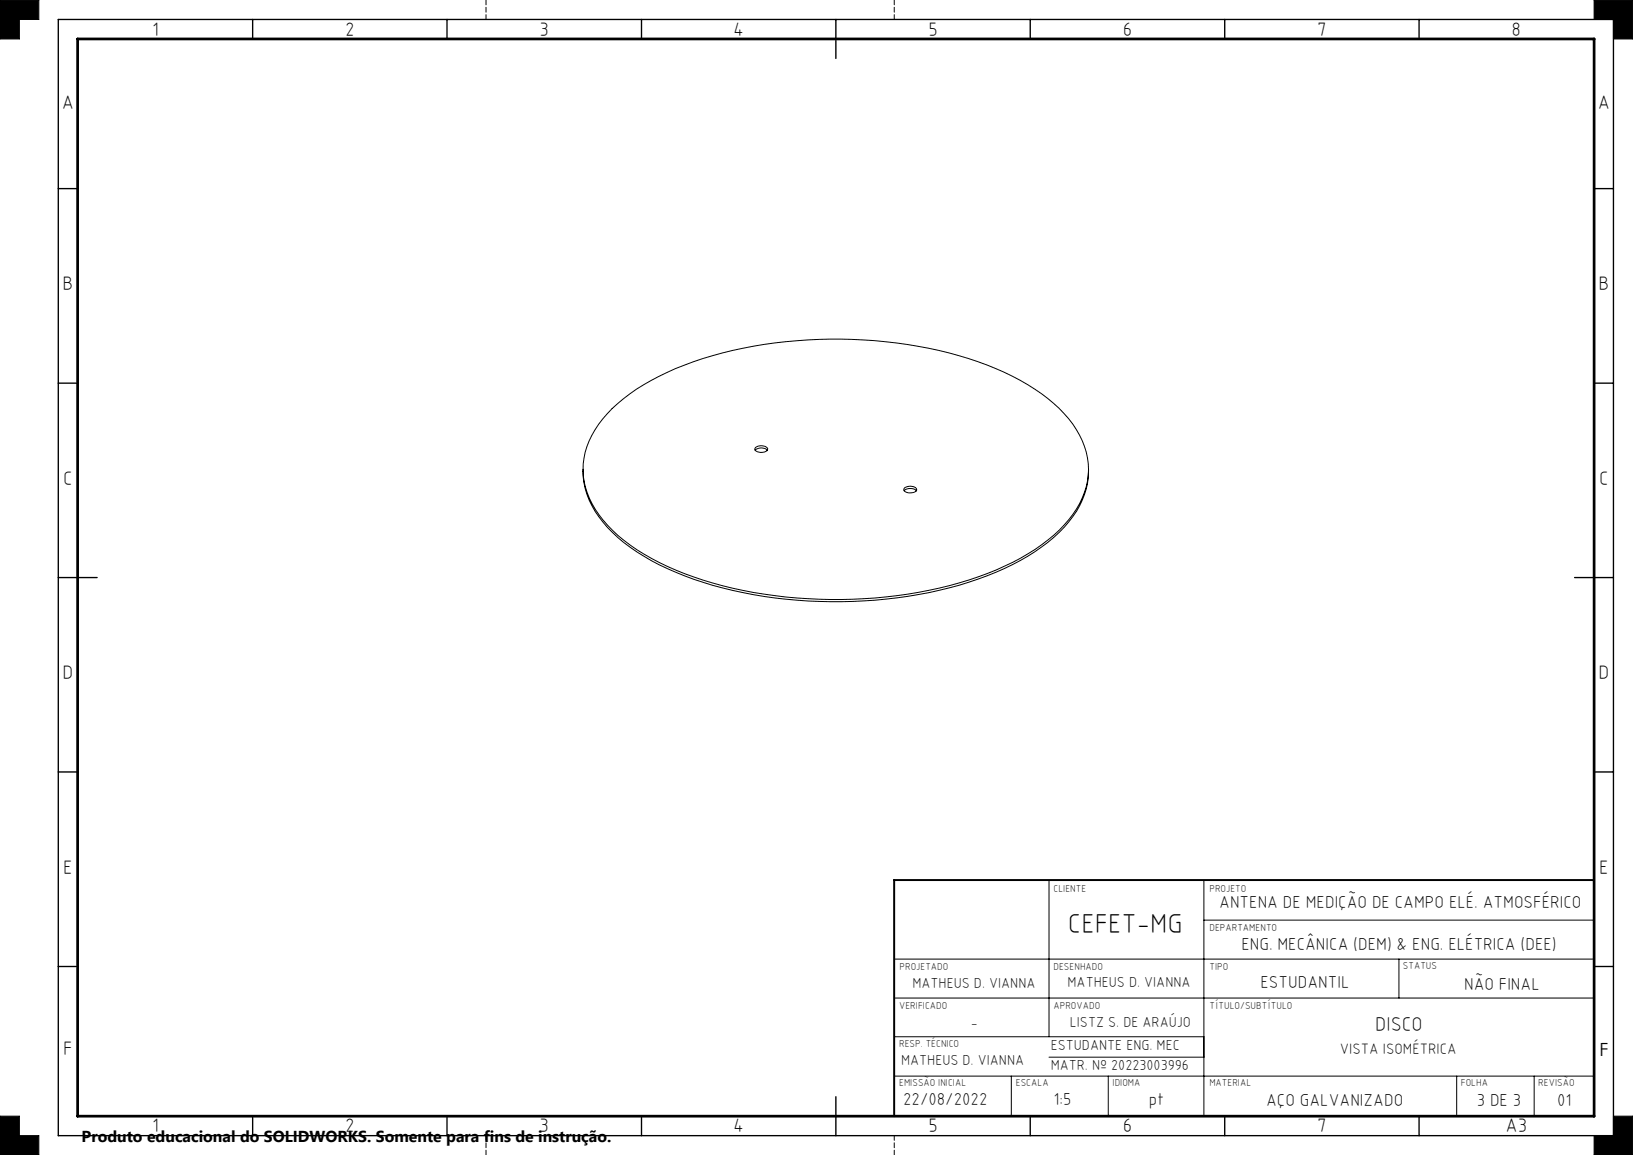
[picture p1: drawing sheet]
<svg xmlns="http://www.w3.org/2000/svg" width="420mm" height="297mm" viewBox="0 0 420 297" stroke-linecap="round" stroke-linejoin="round" font-family="sans-serif">
<g fill="none" stroke="#000" stroke-width=".26">
<path d="M0 0h10v5h-5v5h-5zM410 0h10v10h-5v-5h-5zM157.4 105.1a60.1 60.1 0 0 1 23.3-12.9 118.5 118.5 0 0 1 70.8 .8 54.6 54.6 0 0 1 22.1 13.3 20.1 20.1 0 0 1 5.8 18.8 27.6 27.6 0 0 1-11.5 15 77.8 77.8 0 0 1-31.7 12.2 117.6 117.6 0 0 1-60.1-4.8 49.7 49.7 0 0 1-21-13.8 19.1 19.1 0 0 1-4.1-18.9 25.9 25.9 0 0 1 6.4-9.7zM194.2 115.8a2.35 2.35 0 0 1 3.1 0M194.3 115.1a2.33 2.33 0 0 1 3.1 .3 1.59 1.59 0 0 1-2.2 .9 .81 .81 0 0 1-.8-.3 .81 .81 0 0 1-.1-.9zM150 120.7a20.7 20.7 0 0 0 6.2 14.9 55.5 55.5 0 0 0 22.3 13.4 118.2 118.2 0 0 0 73.1-.1 54.1 54.1 0 0 0 22.1-13.3 21.4 21.4 0 0 0 6.3-14.9M232.6 126.2a2.46 2.46 0 0 1 3.1 0M232.6 125.5a2.29 2.29 0 0 1 3.2 .3 1.39 1.39 0 0 1-1.8 .9l-.9-.1a.67 .67 0 0 1-.6-.4 .67 .67 0 0 1 .1-.7zM269.8 226.3v40.3M309.6 226.3v60.7M309.6 236.6h100.4M230 246.6h180"/>
<path d="M230 256.6h180M359.8 246.6v10M230 276.7h180M230 266.6h79.6M260.1 276.7v10.3M269.8 271.8h39.8M285 276.7v10.3M374.7 276.7v10.3M394.6 276.7v10.3M0 287h5v5h5v5h-10zM415 287h5v10h-10v-5h5z"/>
</g>
<path d="M125 5v-5M230 5v-5M125 292v5M230 292v5" fill="none" stroke="#000" stroke-width=".26" stroke-dasharray="1.3 .6"/>
<g fill="none" stroke="#000" stroke-width=".35">
<path d="M15 5h400v287h-400zM65 5v5M115 5v5M165 5v5M215 5v10M265 5v5M315 5v5M365 5v5M15 48.5h5M410 48.5h5M15 98.5h5M410 98.5h5"/>
<path d="M15 148.5h10M405 148.5h10M15 198.5h5M410 198.5h5M15 248.5h5M410 248.5h5M65 287v5M115 287v5M165 287v5M215 282v10M265 287v5M315 287v5"/>
<path d="M365 287v5"/>
</g>
<path d="M410 226.3h-180v60.7" fill="none" stroke="#000" stroke-width=".5"/>
<path d="M20 10h390v277h-390z" fill="none" stroke="#000" stroke-width=".7"/>
<path d="M0 287v10h10v-5h-5v-5zM415 287h5v10h-10v-5h5zM410 0h10v10h-5v-5h-5zM0 0v10h5v-5h5v-5z" fill-rule="evenodd" fill="#000"/>
<text font-size="7.1" x="274.7" y="239.8">CEFET-MG</text>
<text font-size="5.1" x="353.7" y="265">DISCO</text>
<g font-size="5">
<text x="39.1" y="9.2">1</text>
<text x="88.8" y="9.2">2</text>
<text x="138.8" y="9.2">3</text>
<text x="188.6" y="9.2">4</text>
<text x="238.8" y="9.2">5</text>
<text x="288.8" y="9.2">6</text>
<text x="338.8" y="9.2">7</text>
<text x="388.8" y="9.2">8</text>
<text x="15.9" y="27.9">A</text>
<text x="410.9" y="27.9">A</text>
<text x="16.1" y="74.7">B</text>
<text x="411.1" y="74.7">B</text>
<text x="16.3" y="124.7">C</text>
<text x="411.3" y="124.7">C</text>
<text x="16.1" y="174.7">D</text>
<text x="411.1" y="174.7">D</text>
<text x="16.3" y="224.7">E</text>
<text x="411.3" y="224.7">E</text>
<text x="16.3" y="271.4">F</text>
<text x="39.1" y="291.2">1</text>
<text x="88.8" y="291.2">2</text>
<text x="138.8" y="291.2">3</text>
<text x="188.6" y="291.2">4</text>
<text x="238.8" y="291.2">5</text>
<text x="288.8" y="291.2">6</text>
<text x="338.8" y="291.2">7</text>
<text x="387.2" y="291.2">A3</text>
</g>
<text font-size="4.7" x="411.4" y="271.5">F</text>
<g font-size="4.4">
<text x="313.6" y="233.6">ANTENA DE MEDIÇÃO DE CAMPO ELÉ. ATMOSFÉRICO</text>
<text x="319.3" y="244.2">ENG. MECÂNICA (DEM) &amp; ENG. ELÉTRICA (DEE)</text>
<text x="324.2" y="254">ESTUDANTIL</text>
<text x="376.5" y="254.5">NÃO FINAL</text>
<text x="232.3" y="284.1">22/08/2022</text>
<text x="271" y="284.3">1:5</text>
<text x="295.5" y="284.1">pt</text>
<text x="325.6" y="284.3">AÇO GALVANIZADO</text>
<text x="379.8" y="284.5">3 DE 3</text>
<text x="400.5" y="284.3">01</text>
</g>
<text font-size="4.1" x="21" y="293.7">Produto educacional do SOLIDWORKS. Somente para fins de instrução.</text>
<text font-size="3.9" x="344.6" y="271.1">VISTA ISOMÉTRICA</text>
<g font-size="3.7">
<text x="234.7" y="254.1">MATHEUS D. VIANNA</text>
<text x="274.6" y="253.8">MATHEUS D. VIANNA</text>
<text x="249.7" y="264.3">-</text>
<text x="270.2" y="269.9">ESTUDANTE ENG. MEC</text>
<text x="275.2" y="264.1">LISTZ S. DE ARAÚJO</text>
<text x="231.7" y="273.9">MATHEUS D. VIANNA</text>
<text x="270.2" y="275.2">MATR. Nº 20223003996</text>
</g>
<g font-size="2.6">
<text x="271" y="229.3">CLIENTE</text>
<text x="311.1" y="229.3">PROJETO</text>
<text x="311.1" y="239.3">DEPARTAMENTO</text>
<text x="231.4" y="249.4">PROJETADO</text>
<text x="271" y="249.5">DESENHADO</text>
<text x="311.1" y="249.5">TIPO</text>
<text x="360.8" y="249.2">STATUS</text>
<text x="231.3" y="259.5">VERIFICADO</text>
<text x="271" y="259.5">APROVADO</text>
<text x="311.1" y="259.4">TÍTULO/SUBTÍTULO</text>
<text x="231.3" y="269.2">RESP. TÉCNICO</text>
<text x="231.3" y="279.3">EMISSÃO INICIAL</text>
<text x="261.3" y="279.3">ESCALA</text>
<text x="286.2" y="279.3">IDIOMA</text>
<text x="311" y="279.3">MATERIAL</text>
<text x="375.7" y="279.3">FOLHA</text>
<text x="395.6" y="279.3">REVISÃO</text>
</g>
</svg>
